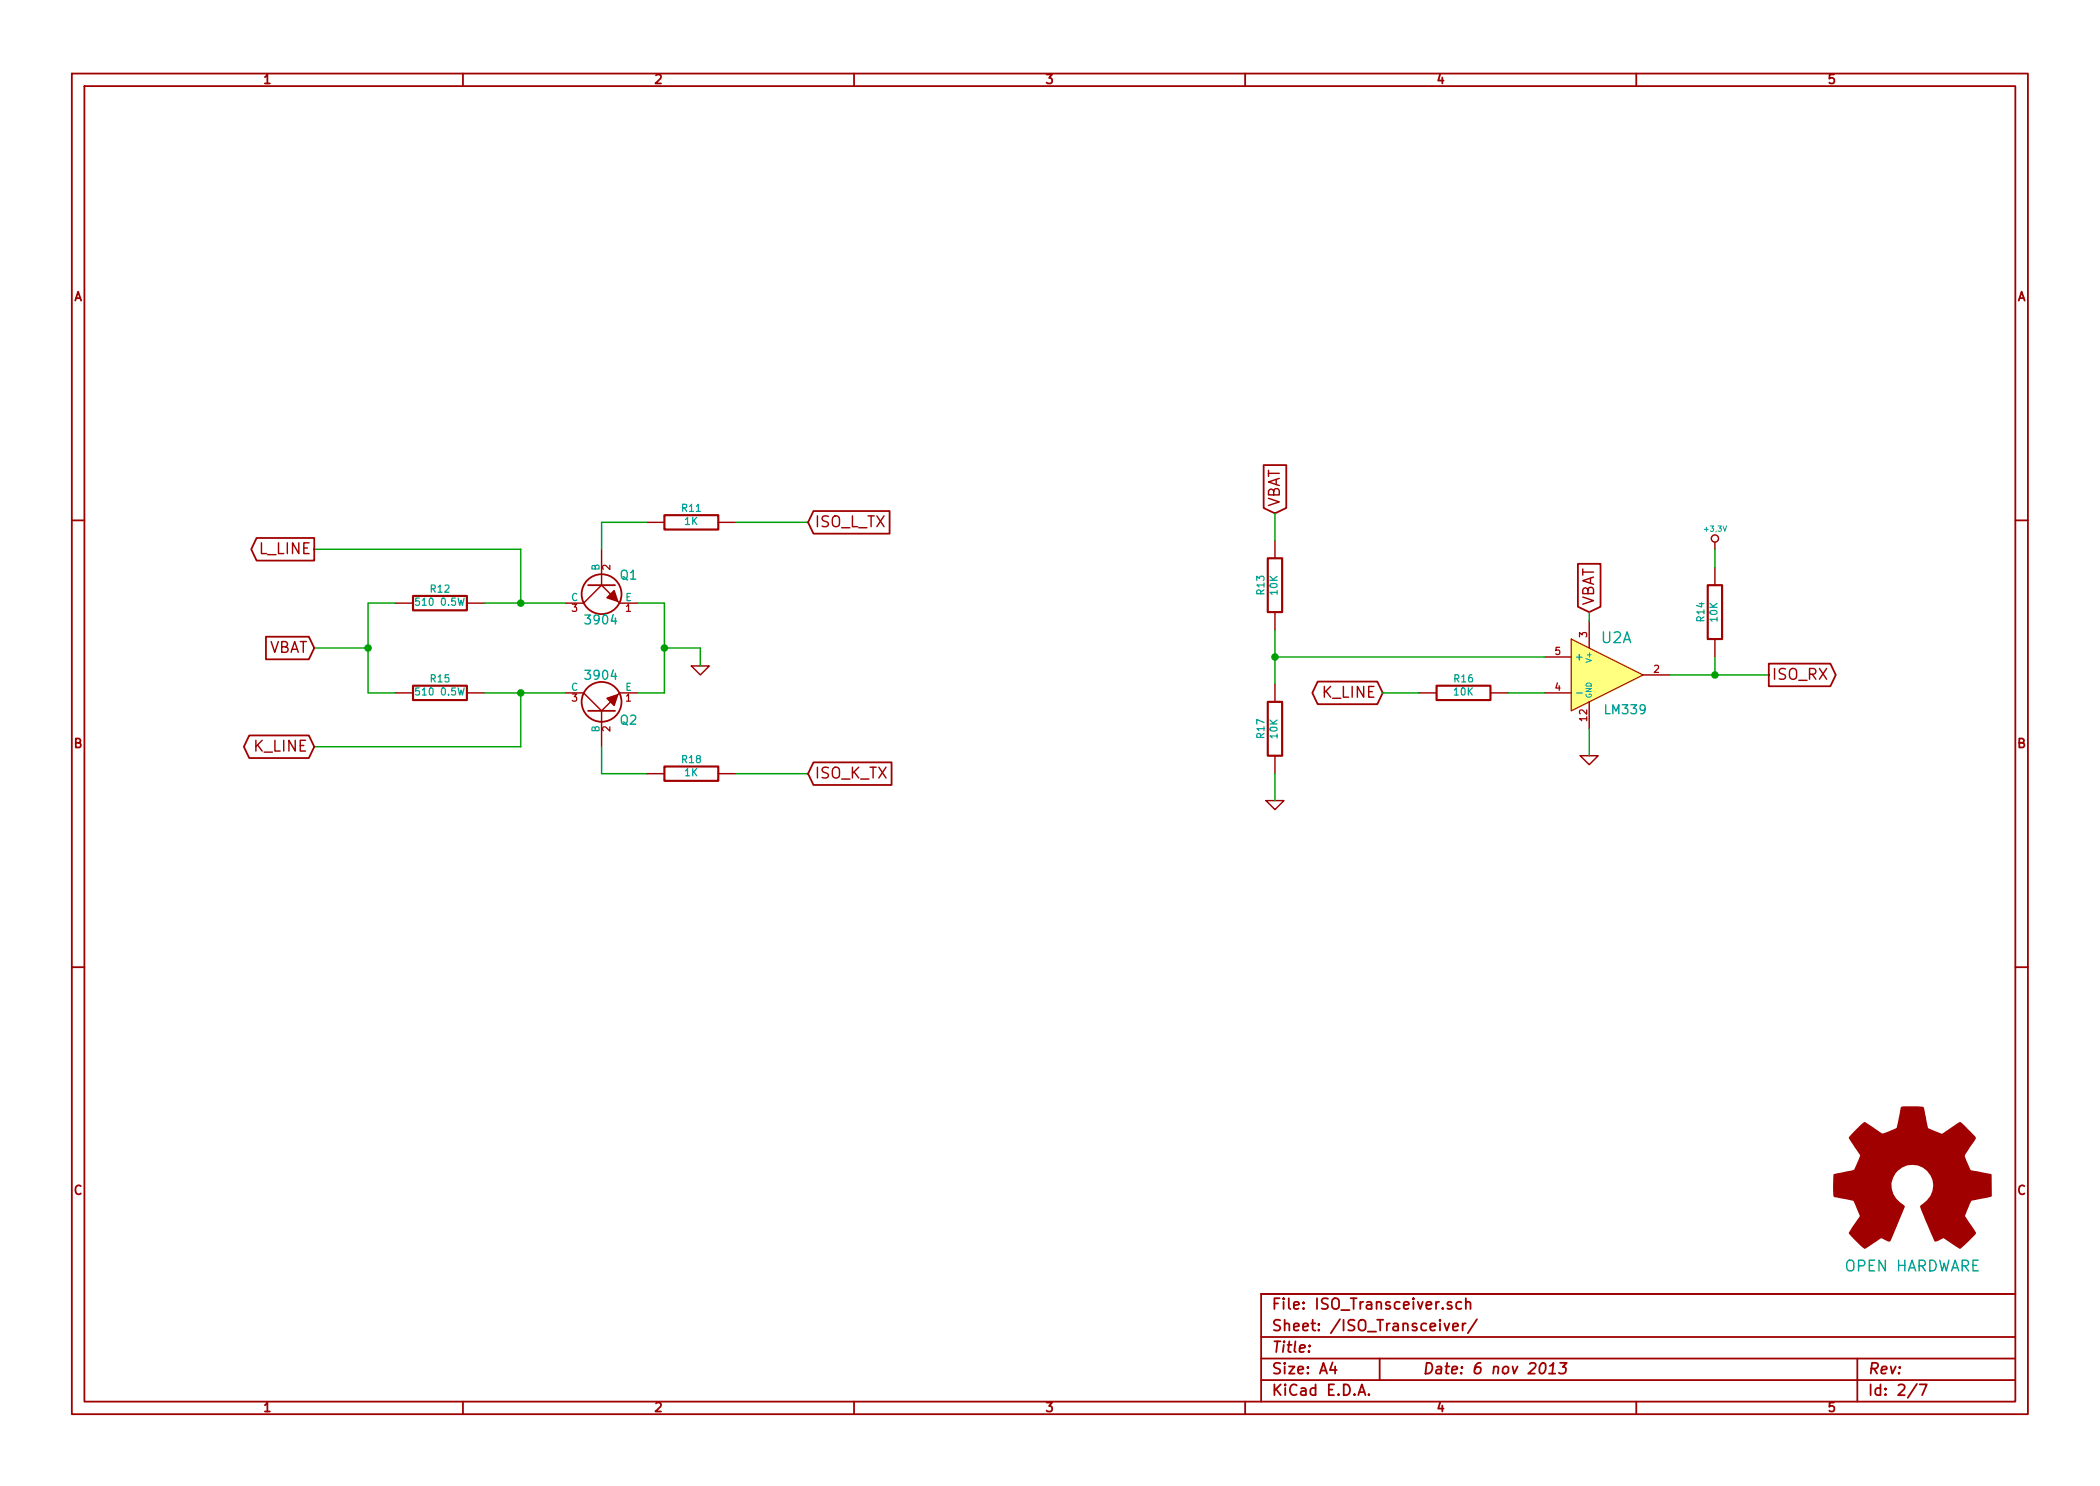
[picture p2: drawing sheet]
EESchema Schematic File Version 2
LIBS:power
LIBS:device
LIBS:transistors
LIBS:conn
LIBS:linear
LIBS:regul
LIBS:74xx
LIBS:cmos4000
LIBS:adc-dac
LIBS:memory
LIBS:xilinx
LIBS:special
LIBS:microcontrollers
LIBS:dsp
LIBS:microchip
LIBS:analog_switches
LIBS:motorola
LIBS:texas
LIBS:intel
LIBS:audio
LIBS:interface
LIBS:digital-audio
LIBS:philips
LIBS:display
LIBS:cypress
LIBS:siliconi
LIBS:opto
LIBS:atmel
LIBS:contrib
LIBS:valves
LIBS:stn1110
LIBS:74xgxx
LIBS:ac-dc
LIBS:brooktre
LIBS:cmos_ieee
LIBS:dc-dc
LIBS:display_lcd
LIBS:elec-unifil
LIBS:ftdi
LIBS:gennum
LIBS:graphic
LIBS:logo
LIBS:microchip_pic10mcu
LIBS:microchip_pic12mcu
LIBS:microchip_pic16mcu
LIBS:microchip1
LIBS:msp430
LIBS:nxp_armmcu
LIBS:pg-alimen
LIBS:pg-conn
LIBS:pg-diodi&transis
LIBS:pg-dissipatori
LIBS:pg-integrati
LIBS:pg-ottica
LIBS:pg-passivo
LIBS:pg-relay
LIBS:pg-sw
LIBS:powerint
LIBS:pspice
LIBS:references
LIBS:relays
LIBS:sensors
LIBS:stm8
LIBS:stm32
LIBS:supertex
LIBS:transf
LIBS:ttl_ieee
LIBS:video
LIBS:w_device
LIBS:lm339
LIBS:elm
LIBS:transistors_gaui
LIBS:ipc-7351-transistor
LIBS:ftdichip
LIBS:mm232r
LIBS:ncp699
LIBS:ref-packages
LIBS:OBDTOOL-cache
EELAYER 27 0
EELAYER END
$Descr A4 11693 8268
encoding utf-8
Sheet 2 7
Title ""
Date "6 nov 2013"
Rev ""
Comp ""
Comment1 ""
Comment2 ""
Comment3 ""
Comment4 ""
$EndDescr
$Comp
L NPN Q1
U 1 1
P 3350 3250
F 0 "Q1" V 3300 3150 50  0000 R CNN
F 1 "3904" V 3550 3350 50  0000 R CNN
F 2 "~" H 3350 3250 60  0000 C CNN
F 3 "~" H 3350 3250 60  0000 C CNN
	1    3350 3250
	0    -1   1    0   
$EndComp
$Comp
L NPN Q2
U 1 1
P 3350 3950
F 0 "Q2" V 3300 3850 50  0000 R CNN
F 1 "3904" V 3550 4050 50  0000 R CNN
F 2 "~" H 3350 3950 60  0000 C CNN
F 3 "~" H 3350 3950 60  0000 C CNN
	1    3350 3950
	0    -1   -1   0   
$EndComp
$Comp
L R R11
U 1 1
P 3850 2900
F 0 "R11" V 3930 2900 40  0000 C CNN
F 1 "1K" V 3857 2901 40  0000 C CNN
F 2 "~" V 3780 2900 30  0000 C CNN
F 3 "~" H 3850 2900 30  0000 C CNN
	1    3850 2900
	0    -1   -1   0   
$EndComp
$Comp
L R R18
U 1 1
P 3850 4300
F 0 "R18" V 3930 4300 40  0000 C CNN
F 1 "1K" V 3857 4301 40  0000 C CNN
F 2 "~" V 3780 4300 30  0000 C CNN
F 3 "~" H 3850 4300 30  0000 C CNN
	1    3850 4300
	0    -1   -1   0   
$EndComp
$Comp
L GND #PWR14
U 1 1
P 3900 3700
F 0 "#PWR14" H 3900 3700 30  0001 C CNN
F 1 "GND" H 3900 3630 30  0001 C CNN
F 2 "" H 3900 3700 60  0000 C CNN
F 3 "" H 3900 3700 60  0000 C CNN
	1    3900 3700
	1    0    0    -1  
$EndComp
$Comp
L R R15
U 1 1
P 2450 3850
F 0 "R15" V 2530 3850 40  0000 C CNN
F 1 "510 0.5W" V 2457 3851 40  0000 C CNN
F 2 "~" V 2380 3850 30  0000 C CNN
F 3 "~" H 2450 3850 30  0000 C CNN
	1    2450 3850
	0    -1   -1   0   
$EndComp
$Comp
L R R12
U 1 1
P 2450 3350
F 0 "R12" V 2530 3350 40  0000 C CNN
F 1 "510 0.5W" V 2457 3351 40  0000 C CNN
F 2 "~" V 2380 3350 30  0000 C CNN
F 3 "~" H 2450 3350 30  0000 C CNN
	1    2450 3350
	0    -1   -1   0   
$EndComp
Wire Wire Line
	2700 3350 3150 3350
Wire Wire Line
	3350 2900 3350 3050
Wire Wire Line
	3350 2900 3600 2900
Wire Wire Line
	2700 3850 3150 3850
Wire Wire Line
	3550 3850 3700 3850
Wire Wire Line
	3700 3850 3700 3350
Wire Wire Line
	3700 3350 3550 3350
Wire Wire Line
	3900 3700 3900 3600
Wire Wire Line
	3900 3600 3700 3600
Connection ~ 3700 3600
Wire Wire Line
	3350 4150 3350 4300
Wire Wire Line
	3350 4300 3600 4300
Wire Wire Line
	4100 2900 4500 2900
Wire Wire Line
	4100 4300 4500 4300
Wire Wire Line
	2200 3850 2050 3850
Wire Wire Line
	2050 3850 2050 3350
Wire Wire Line
	2050 3350 2200 3350
Wire Wire Line
	1750 3600 2050 3600
Connection ~ 2050 3600
Text GLabel 1750 3600 0    60   Input ~ 0
VBAT
Wire Wire Line
	2900 4150 2900 3850
Wire Wire Line
	1750 4150 2900 4150
Connection ~ 2900 3850
Wire Wire Line
	2900 3050 2900 3350
Wire Wire Line
	1750 3050 2900 3050
Connection ~ 2900 3350
Text GLabel 1750 4150 0    60   BiDi ~ 0
K_LINE
Text GLabel 1750 3050 0    60   Output ~ 0
L_LINE
Text GLabel 4500 4300 2    60   Input ~ 0
ISO_K_TX
Text GLabel 4500 2900 2    60   Input ~ 0
ISO_L_TX
$Comp
L LM339 U2
U 1 1
P 8950 3750
F 0 "U2" H 9000 3950 60  0000 C CNN
F 1 "LM339" H 9050 3550 50  0000 C CNN
F 2 "" H 8950 3750 60  0000 C CNN
F 3 "" H 8950 3750 60  0000 C CNN
	1    8950 3750
	1    0    0    -1  
$EndComp
$Comp
L R R16
U 1 1
P 8150 3850
F 0 "R16" V 8230 3850 40  0000 C CNN
F 1 "10K" V 8157 3851 40  0000 C CNN
F 2 "~" V 8080 3850 30  0000 C CNN
F 3 "~" H 8150 3850 30  0000 C CNN
	1    8150 3850
	0    -1   -1   0   
$EndComp
$Comp
L GND #PWR16
U 1 1
P 8850 4200
F 0 "#PWR16" H 8850 4200 30  0001 C CNN
F 1 "GND" H 8850 4130 30  0001 C CNN
F 2 "" H 8850 4200 60  0000 C CNN
F 3 "" H 8850 4200 60  0000 C CNN
	1    8850 4200
	1    0    0    -1  
$EndComp
Wire Wire Line
	8850 4050 8850 4200
Text GLabel 7700 3850 0    60   BiDi ~ 0
K_LINE
Wire Wire Line
	7700 3850 7900 3850
Wire Wire Line
	8400 3850 8600 3850
$Comp
L GND #PWR15
U 1 1
P 7100 4450
F 0 "#PWR15" H 7100 4450 30  0001 C CNN
F 1 "GND" H 7100 4380 30  0001 C CNN
F 2 "" H 7100 4450 60  0000 C CNN
F 3 "" H 7100 4450 60  0000 C CNN
	1    7100 4450
	1    0    0    -1  
$EndComp
$Comp
L R R17
U 1 1
P 7100 4050
F 0 "R17" V 7180 4050 40  0000 C CNN
F 1 "10K" V 7107 4051 40  0000 C CNN
F 2 "~" V 7030 4050 30  0000 C CNN
F 3 "~" H 7100 4050 30  0000 C CNN
	1    7100 4050
	-1   0    0    1   
$EndComp
$Comp
L R R13
U 1 1
P 7100 3250
F 0 "R13" V 7180 3250 40  0000 C CNN
F 1 "10K" V 7107 3251 40  0000 C CNN
F 2 "~" V 7030 3250 30  0000 C CNN
F 3 "~" H 7100 3250 30  0000 C CNN
	1    7100 3250
	-1   0    0    1   
$EndComp
Text GLabel 7100 2850 1    60   Input ~ 0
VBAT
Wire Wire Line
	7100 4300 7100 4450
Wire Wire Line
	7100 3800 7100 3500
Wire Wire Line
	7100 3000 7100 2850
Wire Wire Line
	8600 3650 7100 3650
Connection ~ 7100 3650
Wire Wire Line
	9300 3750 9850 3750
Text GLabel 9850 3750 2    60   Output ~ 0
ISO_RX
$Comp
L R R14
U 1 1
P 9550 3400
F 0 "R14" V 9630 3400 40  0000 C CNN
F 1 "10K" V 9557 3401 40  0000 C CNN
F 2 "~" V 9480 3400 30  0000 C CNN
F 3 "~" H 9550 3400 30  0000 C CNN
	1    9550 3400
	-1   0    0    1   
$EndComp
$Comp
L +3,3V #PWR17
U 1 1
P 9550 3050
F 0 "#PWR17" H 9550 3010 30  0001 C CNN
F 1 "+3,3V" H 9550 3160 30  0000 C CNN
F 2 "" H 9550 3050 60  0000 C CNN
F 3 "" H 9550 3050 60  0000 C CNN
	1    9550 3050
	1    0    0    -1  
$EndComp
Wire Wire Line
	9550 3150 9550 3050
Wire Wire Line
	9550 3650 9550 3750
Connection ~ 9550 3750
$Comp
L OPEN_HARDWARE_2 LOGO2
U 1 1
P 10650 6600
F 0 "LOGO2" H 10650 7100 60  0001 C CNN
F 1 "OPEN HARDWARE" H 10650 6150 60  0000 C CNN
F 2 "" H 10650 6600 60  0000 C CNN
F 3 "" H 10650 6600 60  0000 C CNN
	1    10650 6600
	1    0    0    -1  
$EndComp
Text GLabel 8850 3400 1    60   Input ~ 0
VBAT
Wire Wire Line
	8850 3400 8850 3450
$EndSCHEMATC
